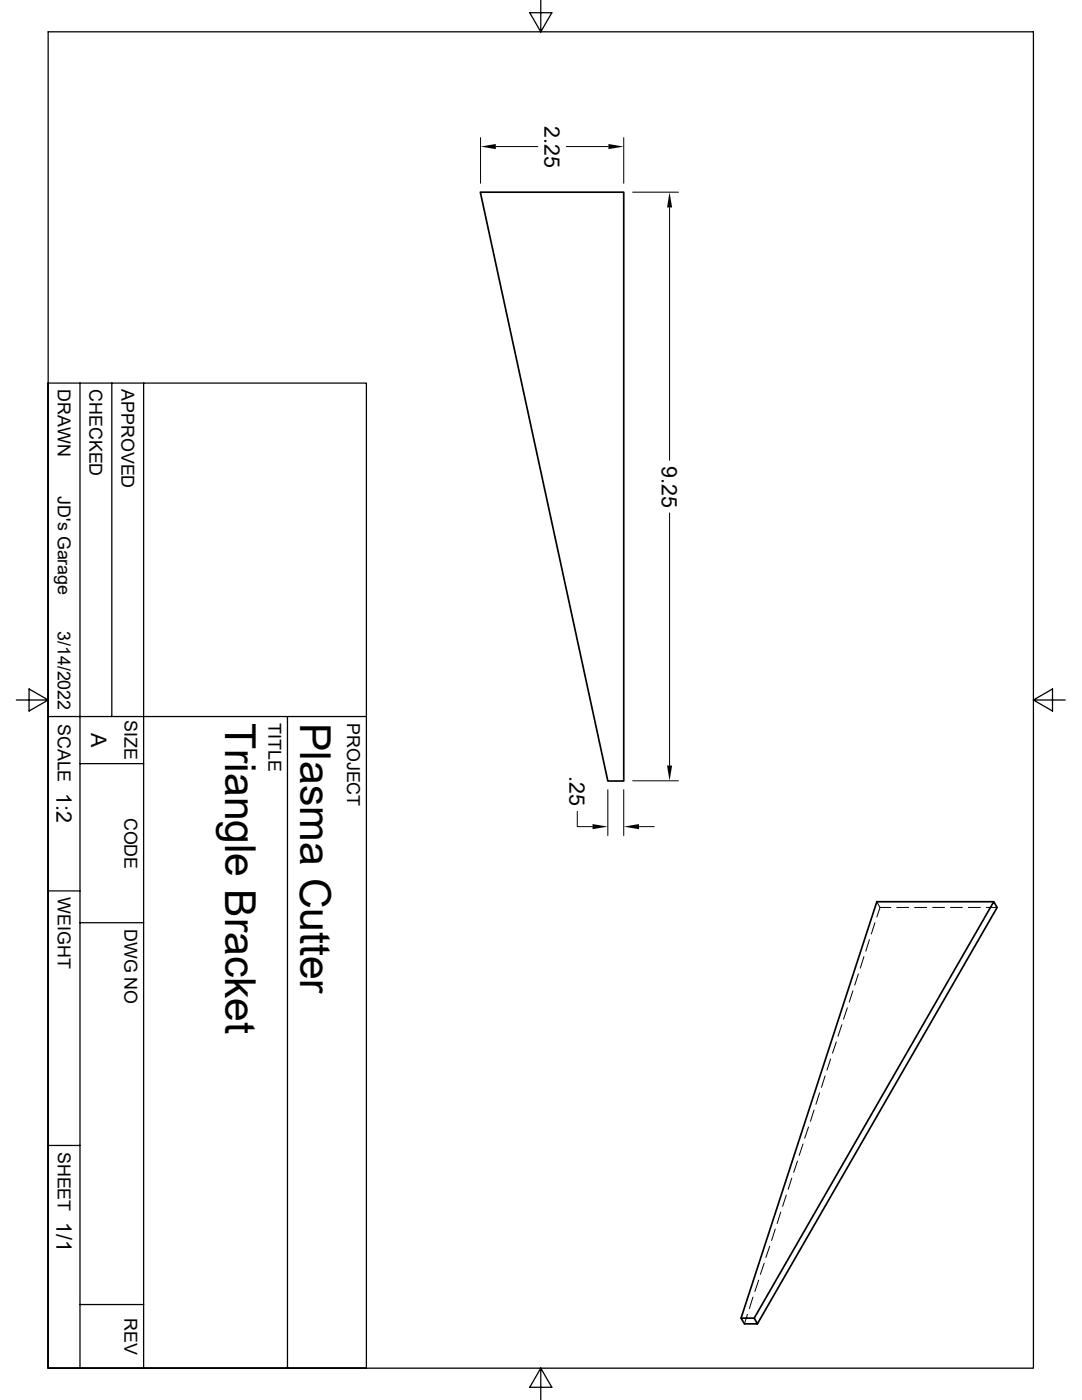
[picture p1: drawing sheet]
<svg xmlns="http://www.w3.org/2000/svg" width="216mm" height="279mm" viewBox="0 0 216 279" stroke-linecap="round" stroke-linejoin="round" font-family="sans-serif">
<path d="M95.8 38.4h28.7v117.5h-3.2zM198.3 180h-23.3l-27.1 83.1M150.5 263.1h-2.6l.6 1.1h2.6l-.6-1.1 47.8-83.1 .7 1.1-47.9 83.1" fill="none" stroke="#000" stroke-width=".34"/>
<g fill="none" stroke="#000" stroke-width=".2">
<path d="M95.9 27.5v9.1M98.9 29.3h8.4M113 29.3h8.4M124.5 27.5v9.1M126.2 38.4h9.2M133.6 41.4v50.5M133.6 102.4v50.4M121.3 157.6v9.2M124.5 157.6v9.2M126.2 155.8h9.2M115.2 161.9v3.1h3M127.5 165h3.1"/>
<path d="M175 180l.6 1.1M170.2 197.7l-.7 2.3M171.3 194.4l-.7 2.2M172.4 190.9l-.7 2.3M173.5 187.5l-.7 2.3M174.6 184.1l-.7 2.3M175.6 181.1h2.2M175.6 181.1l-.6 1.9M178.9 181.1h2.4M182.5 181.1h2.4M186.1 181.1h2.4M189.7 181.1h2.3"/>
<path d="M193.2 181.1h2.4M196.8 181.1h2.2M163.5 218.1l-.7 2.3M164.6 214.7l-.7 2.3M165.7 211.3l-.7 2.3M166.9 207.9l-.8 2.3M168 204.5l-.8 2.3M169.1 201.1l-.8 2.3M156.9 238.5l-.7 2.2M158 235.1l-.7 2.3M159.1 231.7l-.7 2.3M160.2 228.3l-.7 2.3"/>
<path d="M161.3 224.9l-.7 2.3M162.4 221.5l-.7 2.3M150.2 258.9l-.7 2.3M151.4 255.5l-.8 2.3M152.5 252.1l-.8 2.2M153.6 248.7l-.8 2.3M154.7 245.3l-.7 2.3M155.8 241.9l-.7 2.3M149.1 262.3l-.6 1.9"/>
</g>
<g fill="none" stroke="#000" stroke-width=".25">
<path d="M9.6 6.4h196.6v266.6h-196.6zM107.9 0v6.4l2.2-3.9h-4.4l2.2 3.9M9.6 76.5h63.5v196.5h-63.5zM16 76.5v196.5M22.3 76.5v66.5M28.7 76.5v196.5M3.3 139.7h6.3l-3.8 2.2v-4.4l3.8 2.2M206.2 139.7l3.8-2.2v4.4l-3.8-2.2h6.4M9.6 143h63.5M16 152.4h12.7M57.4 143v130M9.6 177.8h6.4"/>
<path d="M16 184.1h12.7M9.6 228.6h6.4M16 260.3h12.7M107.9 273l-2.2 3.9h4.4l-2.2-3.9v6.4"/>
</g>
<path d="M95.9 29.3l3-.6v1.1zM121.4 28.7l3.1 .6-3.1 .5zM133.6 38.4l.5 3h-1zM133.1 152.8h1l-.5 3zM118.2 164.5l3.1 .5-3.1 .5zM124.5 165l3-.5v1z" fill="#000"/>
<g font-size="8.5">
<text x="44.9" y="144.3" transform="rotate(90 44.9 144.3)">Triangle Bracket</text>
<text x="59.9" y="144.3" transform="rotate(90 59.9 144.3)">Plasma Cutter</text>
</g>
<g font-size="4.3">
<text x="108.7" y="25.1" transform="rotate(90 108.7 25.1)">2.25</text>
<text x="132.1" y="93" transform="rotate(90 132.1 93)">9.25</text>
<text x="18.2" y="146.3" transform="rotate(90 18.2 146.3)">A</text>
<text x="113.7" y="154.9" transform="rotate(90 113.7 154.9)">.25</text>
<text x="11.3" y="158.2" transform="rotate(90 11.3 158.2)">1:2</text>
<text x="11.3" y="243.8" transform="rotate(90 11.3 243.8)">1/1</text>
</g>
<g font-size="3.6">
<text x="11.5" y="77.7" transform="rotate(90 11.5 77.7)">DRAWN</text>
<text x="17.9" y="77.7" transform="rotate(90 17.9 77.7)">CHECKED</text>
<text x="24.2" y="77.7" transform="rotate(90 24.2 77.7)">APPROVED</text>
<text x="11.5" y="99" transform="rotate(90 11.5 99)">JD's Garage</text>
<text x="11.5" y="125.9" transform="rotate(90 11.5 125.9)">3/14/2022</text>
<text x="24.9" y="143.8" transform="rotate(90 24.9 143.8)">SIZE</text>
<text x="11.5" y="144.5" transform="rotate(90 11.5 144.5)">SCALE</text>
<text x="53.6" y="144.3" transform="rotate(90 53.6 144.3)">TITLE</text>
<text x="69.3" y="144.3" transform="rotate(90 69.3 144.3)">PROJECT</text>
<text x="24.9" y="163.2" transform="rotate(90 24.9 163.2)">CODE</text>
<text x="11.5" y="179.1" transform="rotate(90 11.5 179.1)">WEIGHT</text>
<text x="24.9" y="185.4" transform="rotate(90 24.9 185.4)">DWG NO</text>
<text x="11.5" y="229.9" transform="rotate(90 11.5 229.9)">SHEET</text>
<text x="24.9" y="263" transform="rotate(90 24.9 263)">REV</text>
</g>
</svg>
